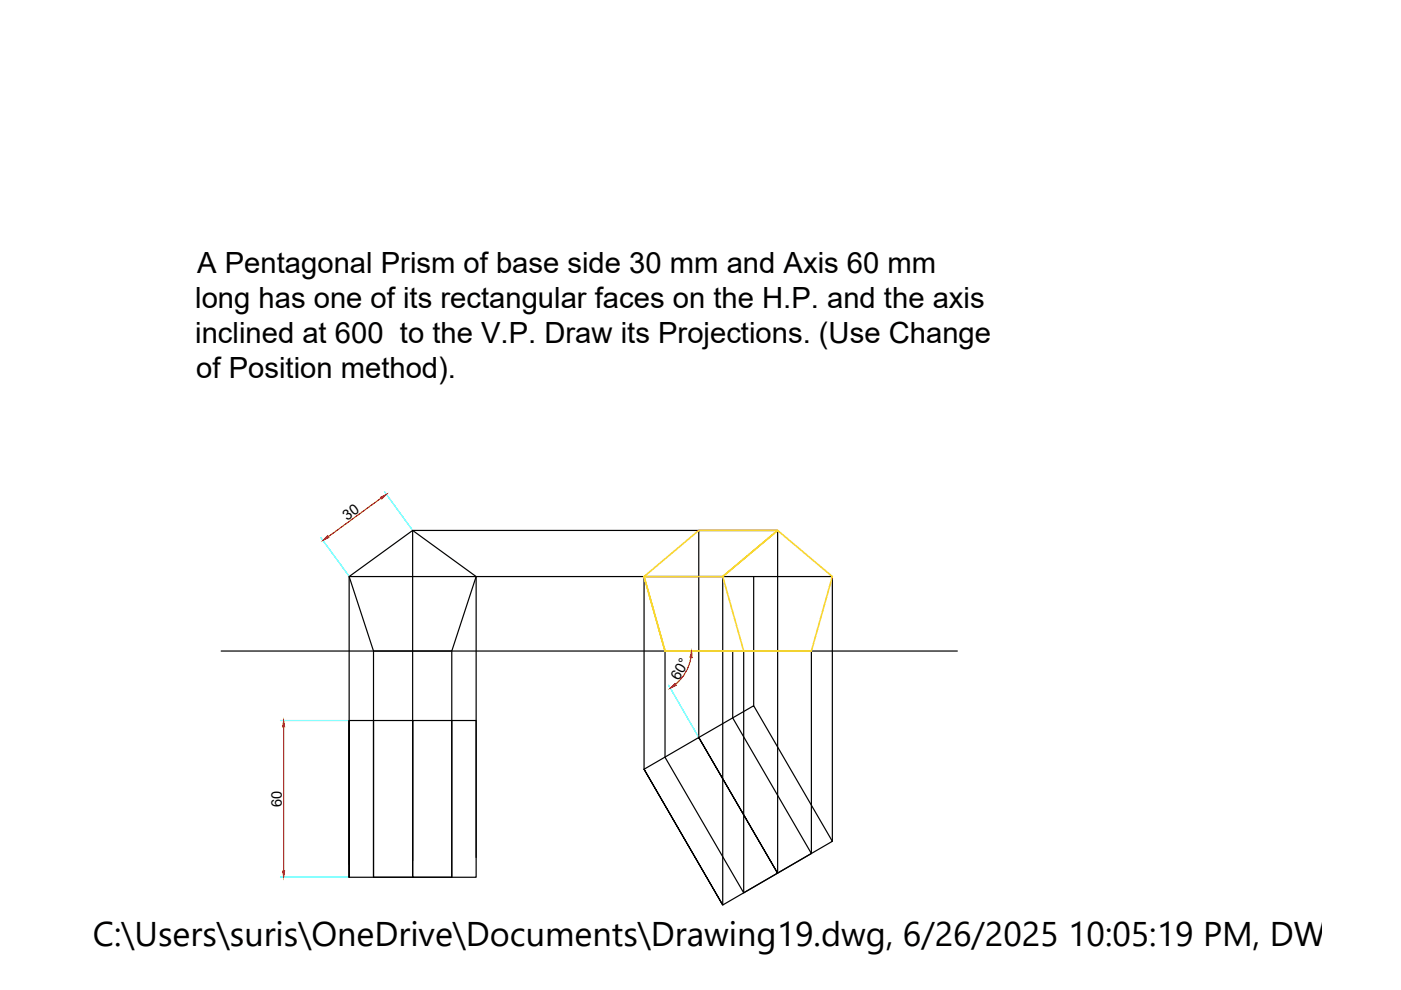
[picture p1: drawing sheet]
<svg xmlns="http://www.w3.org/2000/svg" width="297mm" height="210mm" viewBox="0 0 297 210" stroke-linecap="round" stroke-linejoin="round" font-family="sans-serif">
<!-- layer: 0 -->
<g fill="none" stroke="#000" stroke-width=".25">
<path d="M87.5 112.5v69.9M87.5 112.5h77.4v72.7M148.2 112.5v43.9M46.9 138h156.1M74 122.2l13.5-9.7 13.5 9.7-5.2 15.8h-16.6zM79.2 138v48M95.8 138v48M101 122.2v59.6M136.6 122.2v40.9l16.6 28.8-16.6-28.8 11.6-6.7 16.7 28.8-16.7-28.8 11.6-6.8 16.7 28.8-23.3 13.5v-69.7M141 138v22.6l16.7 28.7 14.3-8.3-16.7-28.8v-14.2M157.7 138v51.3M159.8 122.2v27.4"/>
<path d="M172 138v43M74 152.8v33.2v-33.2h13.5v33.2v-33.2h13.5v33.2h-27M79.2 152.8v33.2h16.6v-33.2M176.5 178.4v-56.2h-102.5v61.1"/>
</g>
<path d="M68.1 114l5.8 7.9M81.5 104.3l5.8 7.9M59.5 152.8h14.2M141.8 145.3l6.2 10.8M59.5 186h14.2" fill="none" stroke="#0ff" stroke-width=".25"/>
<path d="M80.8 105.6l-11.2 8.2M146.5 139.4a9.1 9.1 0 0 1-3.3 5.7M60.1 154.1v30.5" fill="none" stroke="#f00" stroke-width=".25"/>
<g fill="#f00" stroke="#f00" stroke-width=".21">
<path d="M69.5 113.6l.3 .3-1.3 .7z"/>
<path d="M80.7 105.4l1.2-.6-1 1z"/>
<path d="M60.1 152.8l.3 1.3h-.5z"/>
<path d="M59.9 184.6h.5l-.3 1.4z"/>
<path d="M142.1 145.9l1-1 .3 .4z"/>
<path d="M146.6 138l.2 1.4h-.5z"/>
</g>
<path d="M141 138l-4.4-15.8h16.6l11.7-9.7-11.7 9.7 4.5 15.8h14.3l4.5-15.8-11.6-9.7h-16.7l-11.6 9.7 4.4 15.8h16.7" fill="none" stroke="#f8d731" stroke-width=".34"/>
<text font-size="7.3" x="19.7" y="200.6">C:\Users\suris\OneDrive\Documents\Drawing19.dwg, 6/26/2025 10:05:19 PM, DWG To</text>
<g font-size="6.2">
<text x="41.8" y="57.8">A Pentagonal Prism of base side 30 mm and Axis 60 mm</text>
<text x="41.4" y="65.3">long has one of its rectangular faces on the H.P. and the axis</text>
<text x="41.4" y="72.8">inclined at 600 to the V.P. Draw its Projections. (Use Change</text>
<text x="41.6" y="80.2">of Position method).</text>
</g>
<g font-size="3.1">
<text x="73.6" y="110.4" transform="rotate(-36 73.6 110.4)">30</text>
<text x="143.9" y="144.4" transform="rotate(-60 143.9 144.4)">60°</text>
<text x="59.8" y="171.1" transform="rotate(-90 59.8 171.1)">60</text>
</g>
</svg>
